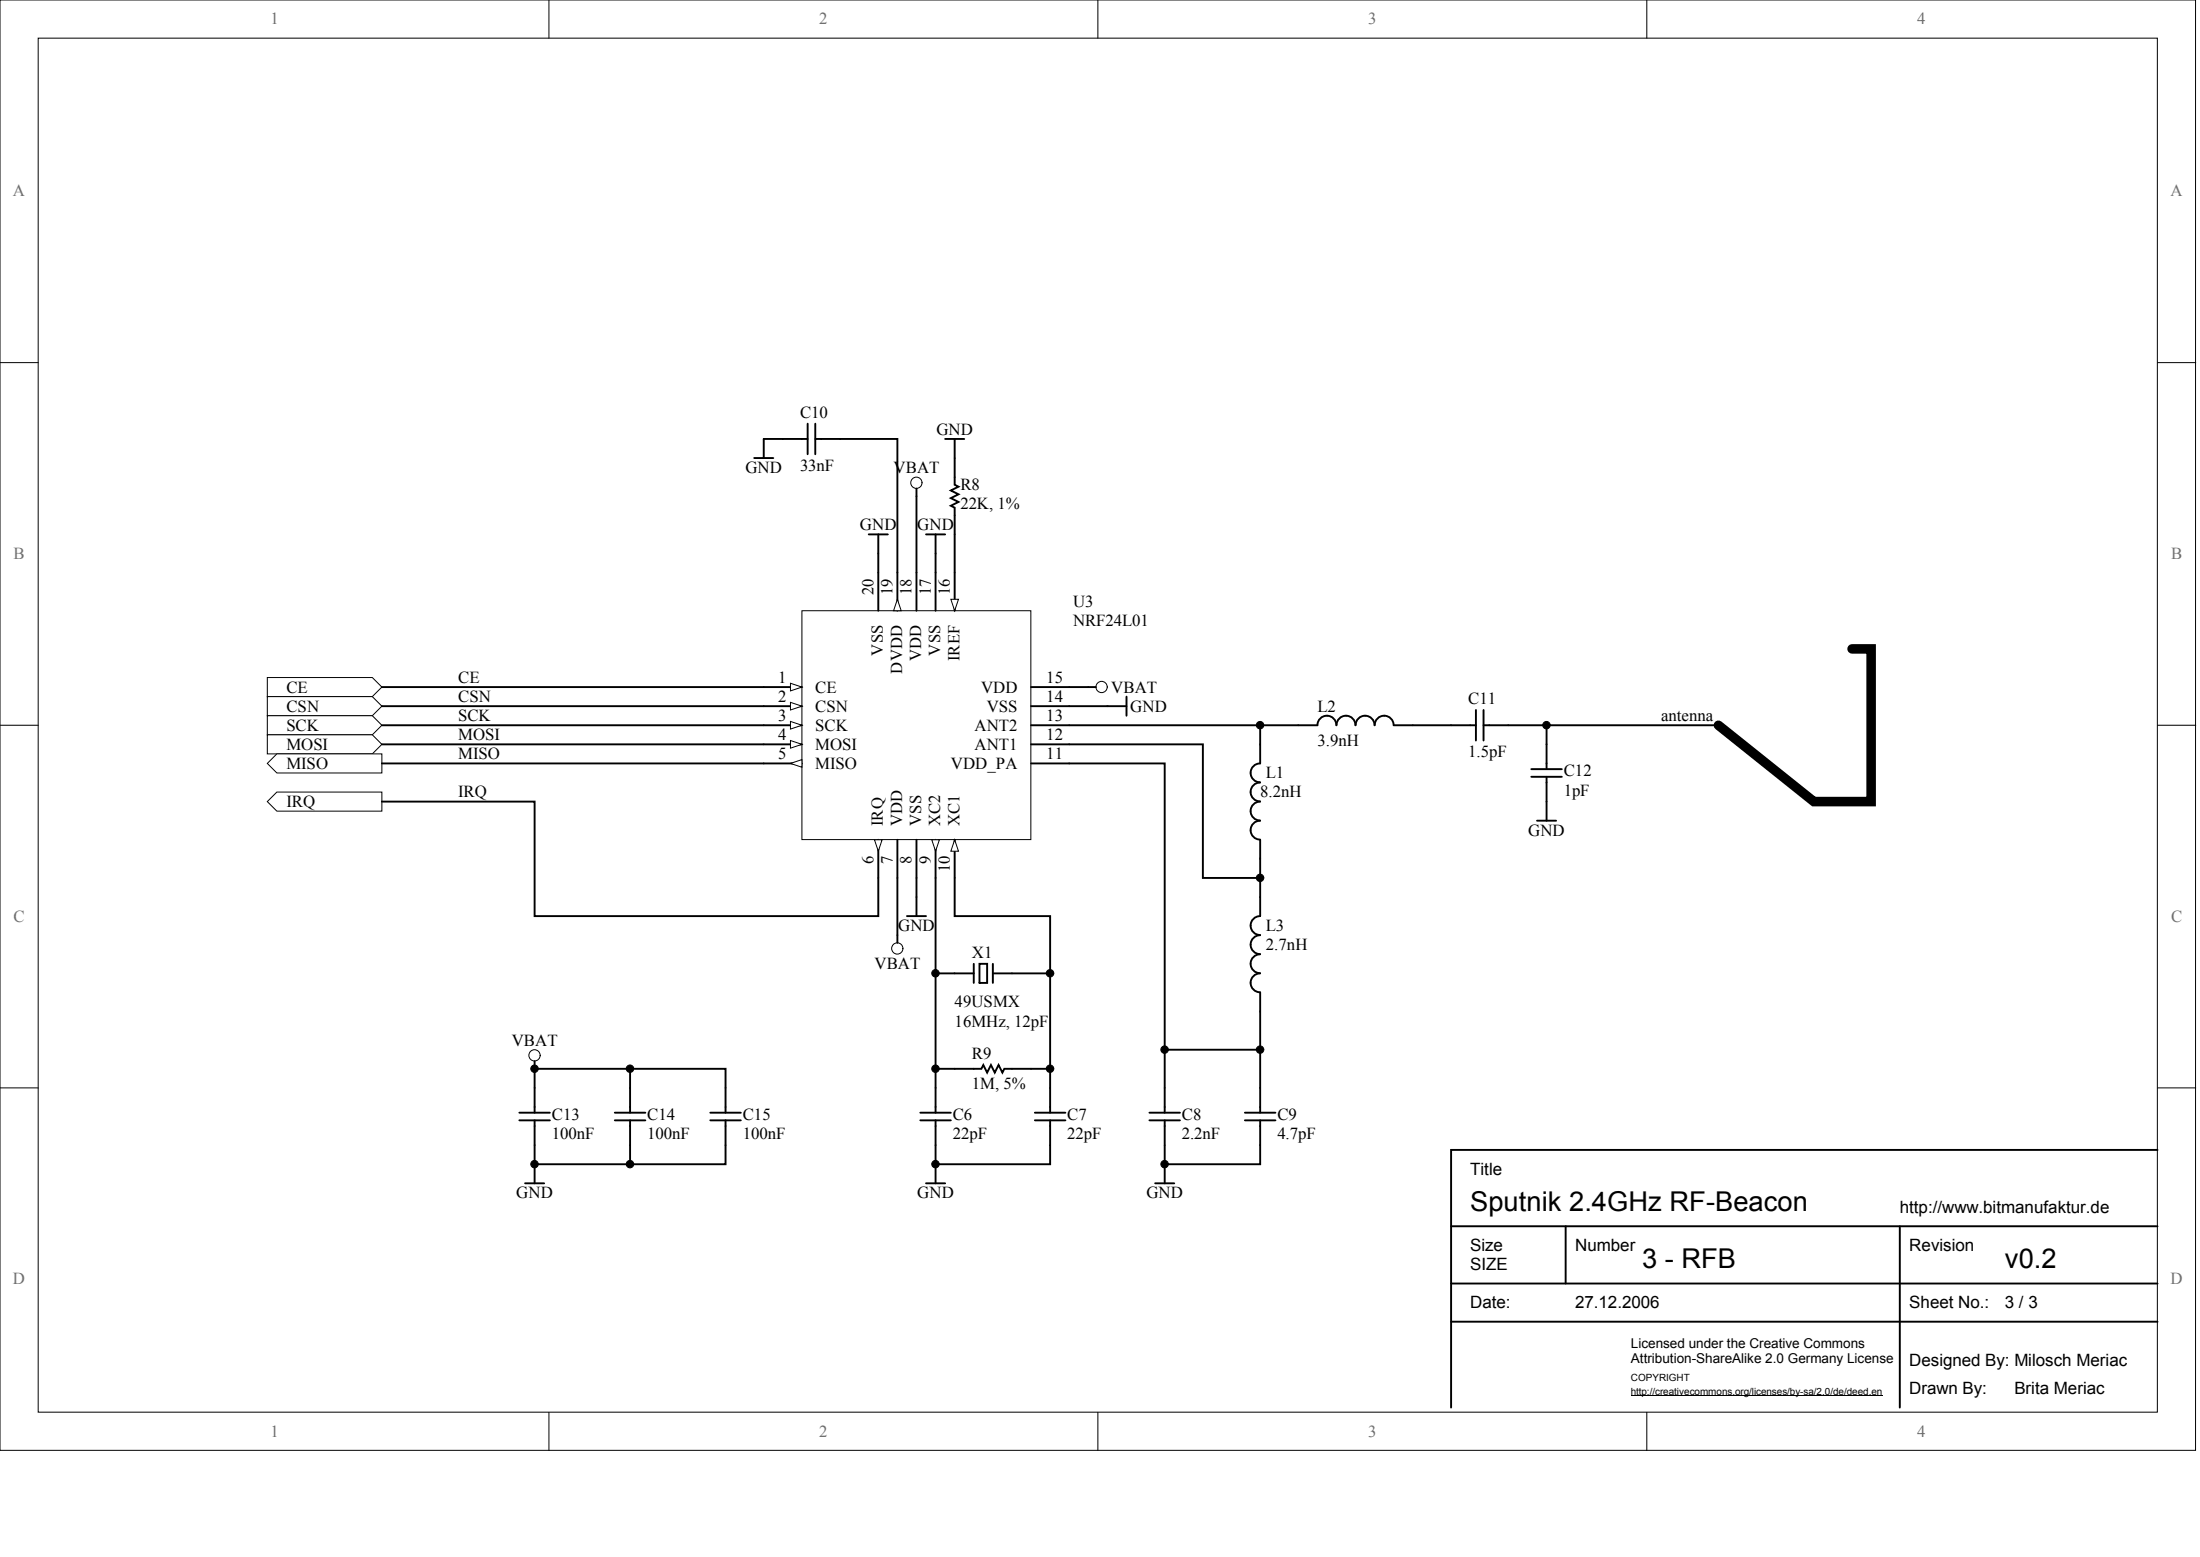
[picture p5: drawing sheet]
<svg xmlns="http://www.w3.org/2000/svg" width="840mm" height="594mm" viewBox="0 0 840 594" stroke-linecap="round" stroke-linejoin="round" font-family="sans-serif">
<g fill="#fff" stroke="#000" stroke-width=".38">
<path d="M0 0h837.9v553.4h-837.9z"/>
<path d="M14.6 14.6h808.7v524.2h-808.7z"/>
</g>
<g fill="none" stroke="#000" stroke-width=".38">
<path d="M209.5 0v14.6M419 0v14.6M628.5 0v14.6M0 138.4h14.6M823.4 138.4h14.6M0 276.7h14.6M823.4 276.7h14.6M0 415.1h14.6M823.4 415.1h14.6M209.5 538.9v14.6M419 538.9v14.6M628.5 538.9v14.6"/>
<circle cx="349.7" cy="184.2" r="2.15"/>
</g>
<g fill="none" stroke="#000" stroke-width=".73">
<path d="M287.8 174.8h7.3M308.2 167.5h-16.7v7.3M308.2 161.7v11.6M311.1 167.5h31.4v51M311.1 161.7v11.6M360.7 167.5h7.3M364.3 167.5v17.5l1.5 .7-2.9 1.5 2.9 1.4-2.9 1.5 2.9 1.4-2.9 1.5 1.4 .7v24.8M349.8 186.4v2.9M331.5 203.9h7.3M335.2 203.9v14.6M353.4 203.9h7.3M357.1 203.9v14.6"/>
<path d="M408.1 269.4h21.8M429.9 265.8v7.3M480.9 276.7v14.6a3.6 3.6 0 0 0-3.6 3.6 3.6 3.6 0 0 0 3.6 3.7 3.6 3.6 0 0 0-3.6 3.6 3.6 3.6 0 0 0 3.6 3.6M510 276.7a3.6 3.6 0 0 0-3.6-3.6 3.6 3.6 0 0 0-3.6 3.6h-94.7M517.3 276.7a3.6 3.6 0 0 0-3.6-3.6 3.6 3.6 0 0 0-3.6 3.6M524.6 276.7a3.6 3.6 0 0 0-3.6-3.6 3.6 3.6 0 0 0-3.6 3.6M531.9 276.7a3.6 3.6 0 0 0-3.6-3.6 3.6 3.6 0 0 0-3.6 3.6M531.9 276.7h31.4M563.3 270.9v11.6M566.2 276.7h24v16.8M566.2 270.9v11.6M590.2 276.7h65.6"/>
<path d="M408.1 284h51v51h21.8v-14.7a3.6 3.6 0 0 1-3.6-3.6 3.6 3.6 0 0 1 3.6-3.6M408.1 291.3h36.4v133.3M584.4 296.4h11.7M584.4 293.5h11.7M590.2 296.4v16.7M480.9 305.9a3.6 3.6 0 0 0-3.6 3.6 3.6 3.6 0 0 0 3.6 3.6M586.6 313.1h7.3M349.8 335v14.5M357.1 335v89.6M364.3 335v14.5h36.5v75.1M346.1 349.5h7.3M480.9 356.8a3.6 3.6 0 0 0-3.6 3.7 3.6 3.6 0 0 0 3.6 3.6 3.6 3.6 0 0 0-3.6 3.6 3.6 3.6 0 0 0 3.6 3.6"/>
<path d="M480.9 342.3v7.2a3.6 3.6 0 0 0-3.6 3.7 3.6 3.6 0 0 0 3.6 3.6M357.1 371.4h7.2M386.2 371.4h14.6M480.9 371.4a3.6 3.6 0 0 0-3.6 3.6 3.6 3.6 0 0 0 3.6 3.6M480.9 378.7v7.3M204 415.1v9.5M357.1 407.8h17.4l.8-1.4 1.4 2.9 1.5-2.9 1.4 2.9 1.5-2.9 1.5 2.9 .7-1.5h17.5M480.9 415.1v9.5M198.2 424.6h11.7M198.2 427.5h11.7M204 427.5v9.4M351.2 424.6h11.7"/>
<path d="M351.2 427.5h11.7M357.1 427.5v16.7h43.7v-16.7M394.9 424.6h11.7M394.9 427.5h11.7M438.7 424.6h11.6M438.7 427.5h11.6M444.5 427.5v9.4M475.1 424.6h11.7M475.1 427.5h11.7M480.9 427.5v9.4M200.4 451.5h7.3M204 444.2v7.3"/>
<path d="M353.4 451.5h7.3M357.1 444.2v7.3M440.9 451.5h7.2M444.5 444.2v7.3"/>
</g>
<g fill="#fff" stroke="#000" stroke-width=".38">
<path d="M102 258.5h40.1l3.6 3.7-3.6 3.6h-40.1z" fill-rule="evenodd"/>
<path d="M102 265.8h40.1l3.6 3.6-3.6 3.7h-40.1z" fill-rule="evenodd"/>
<path d="M102 273.1h40.1l3.6 3.6-3.6 3.7h-40.1z" fill-rule="evenodd"/>
<path d="M102 280.4h40.1l3.6 3.6-3.6 3.6h-40.1z" fill-rule="evenodd"/>
<path d="M102 291.3l3.7-3.7h40v7.3h-40z" fill-rule="evenodd"/>
<path d="M102 305.9l3.7-3.7h40v7.3h-40z" fill-rule="evenodd"/>
</g>
<g fill="none" stroke="#000" stroke-width=".73">
<path d="M349.8 189.3v29.2M145.7 262.2h145.8M145.7 269.4h145.8M145.7 276.7h145.8M408.1 262.2h10.2M145.7 284h145.8M145.7 291.3h145.8M145.7 305.9h58.3v43.6h131.2v-14.5M342.5 335v24.7M480.9 335v7.3M364.3 371.4h7.3M371.6 367.8v7.2"/>
<path d="M373.8 367.8h2.9v7.2h-2.9zM378.9 371.4h7.3M378.9 367.8v7.2M480.9 386v29.1M204 415.1v-7.3h72.9v16.8M204 404.9v2.9M240.5 407.8v16.8M444.5 400.5h36.4M234.6 424.6h11.7M234.6 427.5h11.7M240.5 427.5v16.7M271.1 424.6h11.6"/>
<path d="M271.1 427.5h11.6M276.9 427.5v16.7h-72.9v-7.3M444.5 436.9v7.3h36.4v-7.3"/>
</g>
<g fill="none" stroke="#000" stroke-width=".38">
<circle cx="420.4" cy="262.1" r="2.15"/>
<circle cx="342.4" cy="361.9" r="2.15"/>
<circle cx="204" cy="402.7" r="2.15"/>
</g>
<path d="M306 233h87.4v87.3h-87.4z" fill="#fff" stroke="#000" stroke-width=".38"/>
<path d="M291.5 262.2h14.5" fill="none" stroke="#000" stroke-width=".73"/>
<path d="M301.7 260.7l4.3 1.5-4.3 1.4z" fill="#fff" stroke="#000" stroke-width=".38"/>
<path d="M291.5 269.4h14.5" fill="none" stroke="#000" stroke-width=".73"/>
<path d="M301.7 268l4.3 1.4-4.3 1.5z" fill="#fff" stroke="#000" stroke-width=".38"/>
<path d="M291.5 276.7h14.5" fill="none" stroke="#000" stroke-width=".73"/>
<path d="M301.7 275.3l4.3 1.4-4.3 1.5z" fill="#fff" stroke="#000" stroke-width=".38"/>
<path d="M291.5 284h14.5" fill="none" stroke="#000" stroke-width=".73"/>
<path d="M301.7 282.5l4.3 1.5-4.3 1.5z" fill="#fff" stroke="#000" stroke-width=".38"/>
<path d="M291.5 291.3h14.5" fill="none" stroke="#000" stroke-width=".73"/>
<path d="M301.7 291.3l4.3-1.5v2.9z" fill="#fff" stroke="#000" stroke-width=".38"/>
<path d="M335.2 320.4v14.6" fill="none" stroke="#000" stroke-width=".73"/>
<path d="M333.7 320.4h3l-1.5 4.4z" fill="#fff" stroke="#000" stroke-width=".38"/>
<path d="M342.5 320.4v14.6M349.8 320.4v14.6M357.1 320.4v14.6" fill="none" stroke="#000" stroke-width=".73"/>
<path d="M355.6 320.4h2.9l-1.4 4.4z" fill="#fff" stroke="#000" stroke-width=".38"/>
<path d="M364.3 320.4v14.6" fill="none" stroke="#000" stroke-width=".73"/>
<path d="M364.3 320.4l1.5 4.4h-2.9z" fill="#fff" stroke="#000" stroke-width=".38"/>
<path d="M364.3 218.5v14.5M393.5 276.7h14.6M393.5 269.4h14.6M393.5 262.2h14.6M393.5 291.3h14.6M393.5 284h14.6" fill="none" stroke="#000" stroke-width=".73"/>
<path d="M362.9 228.7h2.9l-1.5 4.3z" fill="#fff" stroke="#000" stroke-width=".38"/>
<path d="M342.5 218.5v14.5M349.8 218.5v14.5M357.1 218.5v14.5" fill="none" stroke="#000" stroke-width=".73"/>
<path d="M342.5 228.7l1.4 4.3h-2.9z" fill="#fff" stroke="#000" stroke-width=".38"/>
<path d="M335.2 218.5v14.5M823.4 438.8h-269.6v98.3M553.8 467.9h269.6M597.5 467.9v21.8M725 467.9v69.2M553.8 489.7h269.6M553.8 504.3h269.6" fill="none" stroke="#000" stroke-width=".73"/>
<path d="M706.8 247.6h7.3v58.3h-21.9l-36.4-29.2" fill="none" stroke="#000" stroke-width="3.6"/>
<path d="M622.4 532.6h96" fill="none" stroke="#000" stroke-width=".38"/>
<g fill="#000" stroke="#000" stroke-width=".38">
<circle cx="480.9" cy="276.7" r="1.42"/>
<circle cx="590.2" cy="276.7" r="1.42"/>
<circle cx="480.9" cy="334.9" r="1.42"/>
<circle cx="357" cy="371.4" r="1.42"/>
<circle cx="400.7" cy="371.4" r="1.42"/>
<circle cx="204" cy="407.8" r="1.42"/>
<circle cx="240.4" cy="407.8" r="1.42"/>
<circle cx="357" cy="407.8" r="1.42"/>
<circle cx="400.7" cy="407.8" r="1.42"/>
<circle cx="444.5" cy="400.5" r="1.42"/>
<circle cx="480.9" cy="400.5" r="1.42"/>
<circle cx="204" cy="444.2" r="1.42"/>
<circle cx="240.4" cy="444.2" r="1.42"/>
<circle cx="357" cy="444.2" r="1.42"/>
<circle cx="444.5" cy="444.2" r="1.42"/>
</g>
<g font-size="10.4">
<text x="561.1" y="462">Sputnik 2.4GHz RF-Beacon</text>
<text x="626.7" y="483.9">3 - RFB</text>
<text x="765.1" y="483.9">v0.2</text>
</g>
<g font-size="6.5">
<text x="561.1" y="448.3">Title</text>
<text x="725" y="462.8">http://www.bitmanufaktur.de</text>
<text x="561.1" y="477.4">Size</text>
<text x="601.2" y="477.4">Number</text>
<text x="728.7" y="477.4">Revision</text>
<text x="561.1" y="484.7">SIZE</text>
<text x="561.1" y="499.2">Date:</text>
<text x="601.2" y="499.2">27.12.2006</text>
<text x="728.7" y="499.2">Sheet No.:</text>
<text x="765.1" y="499.2">3 / 3</text>
<text x="728.7" y="521.1">Designed By: Milosch Meriac</text>
<text x="728.7" y="532">Drawn By:</text>
<text x="768.8" y="532">Brita Meriac</text>
</g>
<g font-size="6.4" fill="#716f64">
<text x="103.2" y="9.3">1</text>
<text x="312.7" y="9.3">2</text>
<text x="522.2" y="9.3">3</text>
<text x="731.7" y="9.3">4</text>
<text x="5" y="74.9">A</text>
<text x="828.4" y="74.9">A</text>
<text x="5.2" y="213.3">B</text>
<text x="828.6" y="213.3">B</text>
<text x="5.2" y="351.6">C</text>
<text x="828.6" y="351.6">C</text>
<text x="5" y="490">D</text>
<text x="828.4" y="490">D</text>
<text x="103.2" y="548.2">1</text>
<text x="312.7" y="548.2">2</text>
<text x="522.2" y="548.2">3</text>
<text x="731.7" y="548.2">4</text>
</g>
<g font-size="6.4">
<text x="305.3" y="159.4">C10</text>
<text x="357.3" y="165.9">GND</text>
<text x="305.3" y="179.8">33nF</text>
<text x="284.5" y="180.5">GND</text>
<text x="341" y="180.5">VBAT</text>
<text x="366.5" y="187">R8</text>
<text x="366.5" y="194.3">22K, 1%</text>
<text x="328.2" y="202.3">GND</text>
<text x="350.1" y="202.3">GND</text>
<text x="409.5" y="231.5">U3</text>
<text x="409.5" y="238.7">NRF24L01</text>
<text x="174.9" y="260.6">CE</text>
<text x="297" y="260.6">1</text>
<text x="399.3" y="260.6">15</text>
<text x="109.3" y="264.2">CE</text>
<text x="174.9" y="267.9">CSN</text>
<text x="297" y="267.9">2</text>
<text x="311.1" y="264.2">CE</text>
<text x="374.4" y="264.2">VDD</text>
<text x="399.3" y="267.9">14</text>
<text x="424.1" y="264.2">VBAT</text>
<text x="560.4" y="268.6">C11</text>
<text x="109.3" y="271.5">CSN</text>
<text x="174.9" y="275.2">SCK</text>
<text x="297" y="275.2">3</text>
<text x="311.1" y="271.5">CSN</text>
<text x="376.6" y="271.5">VSS</text>
<text x="399.3" y="275.2">13</text>
<text x="431.4" y="271.5">GND</text>
<text x="502.8" y="271.5">L2</text>
<text x="634" y="275.2">antenna</text>
<text x="109.3" y="278.8">SCK</text>
<text x="311.1" y="278.8">SCK</text>
<text x="371.9" y="278.8">ANT2</text>
<text x="109.3" y="286.1">MOSI</text>
<text x="174.9" y="282.4">MOSI</text>
<text x="297" y="282.4">4</text>
<text x="311.1" y="286.1">MOSI</text>
<text x="371.9" y="286.1">ANT1</text>
<text x="399.3" y="282.4">12</text>
<text x="502.8" y="284.6">3.9nH</text>
<text x="109.3" y="293.4">MISO</text>
<text x="174.9" y="289.7">MISO</text>
<text x="297" y="289.7">5</text>
<text x="311.1" y="293.4">MISO</text>
<text x="362.9" y="293.4">VDD_PA</text>
<text x="399.3" y="289.7">11</text>
<text x="560.4" y="289">1.5pF</text>
<text x="483.1" y="297">L1</text>
<text x="596.8" y="296.3">C12</text>
<text x="174.9" y="304.3">IRQ</text>
<text x="480.9" y="304.3">8.2nH</text>
<text x="596.8" y="303.6">1pF</text>
<text x="109.3" y="307.9">IRQ</text>
<text x="583.2" y="318.8">GND</text>
<text x="342.8" y="355.3">GND</text>
<text x="483.1" y="355.3">L3</text>
<text x="370.9" y="365.5">X1</text>
<text x="483.1" y="362.5">2.7nH</text>
<text x="333.7" y="369.8">VBAT</text>
<text x="364.3" y="384.4">49USMX</text>
<text x="364.3" y="391.7">16MHz, 12pF</text>
<text x="195.3" y="399">VBAT</text>
<text x="370.9" y="404">R9</text>
<text x="370.9" y="415.7">1M, 5%</text>
<text x="210.6" y="427.4">C13</text>
<text x="247" y="427.4">C14</text>
<text x="283.5" y="427.4">C15</text>
<text x="363.6" y="427.4">C6</text>
<text x="407.3" y="427.4">C7</text>
<text x="451.1" y="427.4">C8</text>
<text x="487.5" y="427.4">C9</text>
<text x="210.6" y="434.6">100nF</text>
<text x="247" y="434.6">100nF</text>
<text x="283.5" y="434.6">100nF</text>
<text x="363.6" y="434.6">22pF</text>
<text x="407.3" y="434.6">22pF</text>
<text x="451.1" y="434.6">2.2nF</text>
<text x="487.5" y="434.6">4.7pF</text>
<text x="197" y="457.2">GND</text>
<text x="350.1" y="457.2">GND</text>
<text x="437.5" y="457.2">GND</text>
</g>
<g font-size="6.3">
<text x="333.3" y="227.2" transform="rotate(-90 333.3 227.2)">20</text>
<text x="340.6" y="227.2" transform="rotate(-90 340.6 227.2)">19</text>
<text x="347.9" y="227.2" transform="rotate(-90 347.9 227.2)">18</text>
<text x="355.2" y="227.2" transform="rotate(-90 355.2 227.2)">17</text>
<text x="362.5" y="227.2" transform="rotate(-90 362.5 227.2)">16</text>
<text x="337" y="250.1" transform="rotate(-90 337 250.1)">VSS</text>
<text x="358.8" y="250.1" transform="rotate(-90 358.8 250.1)">VSS</text>
<text x="344.3" y="257.1" transform="rotate(-90 344.3 257.1)">DVDD</text>
<text x="351.5" y="252.3" transform="rotate(-90 351.5 252.3)">VDD</text>
<text x="366.1" y="252.3" transform="rotate(-90 366.1 252.3)">IREF</text>
<text x="337" y="315.3" transform="rotate(-90 337 315.3)">IRQ</text>
<text x="344.3" y="315.3" transform="rotate(-90 344.3 315.3)">VDD</text>
<text x="351.5" y="315.3" transform="rotate(-90 351.5 315.3)">VSS</text>
<text x="358.8" y="315.3" transform="rotate(-90 358.8 315.3)">XC2</text>
<text x="366.1" y="315.3" transform="rotate(-90 366.1 315.3)">XC1</text>
<text x="333.3" y="329.5" transform="rotate(-90 333.3 329.5)">6</text>
<text x="340.6" y="329.5" transform="rotate(-90 340.6 329.5)">7</text>
<text x="347.9" y="329.5" transform="rotate(-90 347.9 329.5)">8</text>
<text x="355.2" y="329.5" transform="rotate(-90 355.2 329.5)">9</text>
<text x="362.5" y="332.8" transform="rotate(-90 362.5 332.8)">10</text>
</g>
<g font-size="5.2">
<text x="622.4" y="514.2">Licensed under the Creative Commons</text>
<text x="622.4" y="520">Attribution-ShareAlike 2.0 Germany License</text>
</g>
<g font-size="3.8">
<text x="622.4" y="526.8">COPYRIGHT</text>
<text x="622.4" y="532.3">http://creativecommons.org/licenses/by-sa/2.0/de/deed.en</text>
</g>
</svg>
